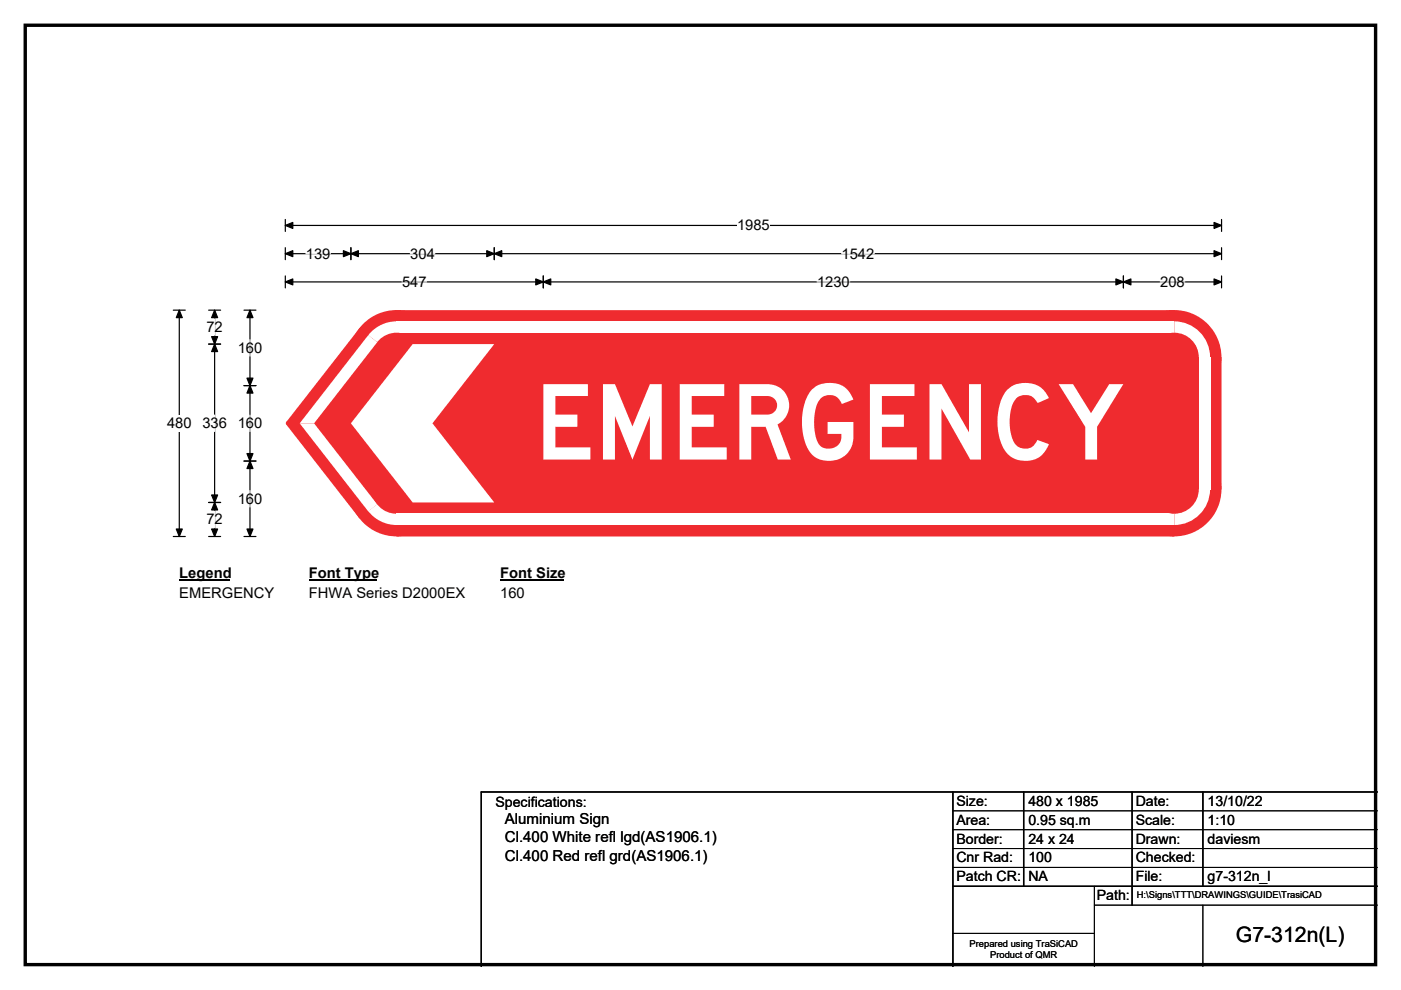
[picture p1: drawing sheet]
<svg xmlns="http://www.w3.org/2000/svg" width="297mm" height="210mm" viewBox="0 0 297 210" stroke-linecap="round" stroke-linejoin="round" font-family="sans-serif">
<path d="M5.4 5.4h286.3v199.2h-286.3z" fill="none" stroke="#000" stroke-width=".72"/>
<path d="M60.5 47.8h198.5M60.5 46.5v2.6M259 46.5v2.6" fill="none" stroke="#000" stroke-width=".25"/>
<path d="M60.5 47.8l1.6-.6v1.3zM257.4 47.2l1.6 .6-1.6 .7z" fill="#000" stroke="#000" stroke-width=".25"/>
<path d="M156.3 46.1h6.9v3.5h-6.9z" fill="#fff"/>
<g fill="none" stroke="#000" stroke-width=".25">
<path d="M60.5 53.8h198.5M60.5 52.5v2.6M60.5 58.5v2.6M60.5 59.8h198.5M74.4 52.5v2.6M104.8 52.5v2.6M115.2 58.5v2.6M238.2 58.5v2.6M259 52.5v2.6M259 58.5v2.6M36.7 65.8h2.6M38 65.8v48"/>
<path d="M36.7 113.8h2.6"/>
</g>
<g fill="#000" stroke="#000" stroke-width=".25">
<path d="M60.5 53.8l1.6-.6v1.2zM60.5 59.8l1.6-.6v1.2zM74.4 53.8l1.6-.6v1.2zM72.8 53.2l1.6 .6-1.6 .6zM103.2 53.2l1.6 .6-1.6 .6zM104.8 53.8l1.6-.6v1.2zM115.2 59.8l1.6-.6v1.2zM113.6 59.2l1.6 .6-1.6 .6zM236.6 59.2l1.6 .6-1.6 .6zM238.2 59.8l1.6-.6v1.2zM257.4 53.2l1.6 .6-1.6 .6zM257.4 59.2l1.6 .6-1.6 .6z"/>
<path d="M38 65.8l.6 1.6h-1.2zM37.4 112.2h1.2l-.6 1.6z"/>
</g>
<path d="M64.9 53.8h5.2M85.2 59.8h5.2M87 53.8h5.2M173.2 59.8h7M178.4 53.8h7M246 59.8h5.2" fill="none" stroke="#fff" stroke-width=".25"/>
<path d="M35.4 88.1h5.2v3.4h-5.2z" fill="#fff"/>
<path d="M44.2 73h2.6M44.2 65.8h2.6M45.5 65.8v48M51.7 65.8h2.6M53 65.8v48M51.7 81.8h2.6M51.7 97.8h2.6M44.2 106.6h2.6M44.2 113.8h2.6M51.7 113.8h2.6" fill="none" stroke="#000" stroke-width=".25"/>
<path d="M45.5 73l.6 1.6h-1.2zM45.5 65.8l.6 1.6h-1.2zM44.9 71.4h1.2l-.6 1.6zM53 65.8l.6 1.6h-1.2zM53 81.8l.6 1.6h-1.2zM52.4 96.2h1.2l-.6 1.6zM52.4 80.2h1.2l-.6 1.6zM53 97.8l.6 1.6h-1.2zM44.9 105h1.2l-.6 1.6zM45.5 106.6l.6 1.6h-1.2zM44.9 112.2h1.2l-.6 1.6zM52.4 112.2h1.2l-.6 1.6z" fill="#000" stroke="#000" stroke-width=".25"/>
<path d="M45.5 67.6v3.5M53 72.1v3.4M45.5 88v3.5M53 88.1v3.4M45.5 108.4v3.5M53 104.1v3.4" fill="none" stroke="#fff" stroke-width=".25"/>
<path d="M38 119.8h10.8v3.5h-10.8z" fill="#fff"/>
<path d="M38 123.1h10.8" fill="none" stroke="#000" stroke-width=".32"/>
<path d="M65.5 119.8h14.4v3.5h-14.4z" fill="#fff"/>
<path d="M65.5 123.1h14.4" fill="none" stroke="#000" stroke-width=".32"/>
<path d="M106 119.8h13.5v3.5h-13.5z" fill="#fff"/>
<path d="M106 123.1h13.5" fill="none" stroke="#000" stroke-width=".32"/>
<g fill="#fff">
<path d="M38 124h20v3.5h-20z"/>
<path d="M65.5 124h33v3.5h-33z"/>
<path d="M106 124h5.2v3.5h-5.2z"/>
</g>
<g fill="#ef2b2f">
<path d="M76.2 69.6l7.9-3.8h164.9l10 10v28l-10 10h-164.9l-7.9-3.9-15.5-19.8v-.6z" fill-rule="evenodd"/>
<circle cx="84.1" cy="75.8" r="10"/>
<circle cx="61.1" cy="89.8" r=".5"/>
<circle cx="84.1" cy="103.8" r="10"/>
<circle cx="249" cy="103.8" r="10"/>
<circle cx="249" cy="75.8" r="10"/>
</g>
<g fill="#fff">
<path d="M84.1 68.2h164.9v2.4h-164.9z" fill-rule="evenodd"/>
<path d="M78.6 70.5a7.6 7.6 0 0 1 5.5-2.3v7.6l-6-4.7z" fill-rule="evenodd"/>
</g>
<circle cx="84.1" cy="75.8" r="5.2" fill="#ef2b2f"/>
<g fill="#fff">
<path d="M78.1 71.1l1.9 1.5-13.4 17.2h-3.1z"/>
<path d="M63.5 89.8h3.1l13.4 17.2-1.9 1.5z"/>
<path d="M78.1 108.4l6-4.6v7.6a7.6 7.6 0 0 1-6-3z" fill-rule="evenodd"/>
</g>
<circle cx="84.1" cy="103.8" r="5.2" fill="#ef2b2f"/>
<g fill="#fff">
<path d="M84.1 109h164.9v2.4h-164.9z" fill-rule="evenodd"/>
<path d="M249 103.8l7.6-.1a7.6 7.6 0 0 1-7.7 7.7z" fill-rule="evenodd"/>
</g>
<circle cx="249" cy="103.8" r="5.2" fill="#ef2b2f"/>
<g fill="#fff">
<path d="M254.2 75.8h2.4v28h-2.4z" fill-rule="evenodd"/>
<path d="M248.9 68.2a7.6 7.6 0 0 1 7.7 7.6h-7.6z" fill-rule="evenodd"/>
</g>
<circle cx="249" cy="75.8" r="5.2" fill="#ef2b2f"/>
<path d="M87.5 73h17.3l-13.1 16.8 13.1 16.8h-17.3l-13.1-16.8z" fill-rule="evenodd" fill="#fff"/>
<path d="M202 168v37M217 168v20M240 168v24M255 168v20M292 168h-190v37M202 188h90" fill="none" stroke="#000" stroke-width=".3"/>
<path d="M202 172h90M202 176h90M202 180h90M202 184h90M202 198h30M232 192h60M232 188v17M255 192v13" fill="none" stroke="#000" stroke-width=".21"/>
<text font-size="22.2" fill="#fff" x="113.3" y="97.5">EMERGENCY</text>
<text font-size="4.5" x="262" y="199.8">G7-312n(L)</text>
<g font-size="3.2">
<text x="107" y="178.7">Cl.400 White refl lgd(AS1906.1)</text>
<text x="107" y="174.9">Aluminium Sign</text>
<text x="107" y="182.5">Cl.400 Red refl grd(AS1906.1)</text>
</g>
<g font-size="3.1">
<text x="156.3" y="48.9">1985</text>
<text x="64.9" y="54.9">139</text>
<text x="87" y="54.9">304</text>
<text x="178.4" y="54.9">1542</text>
<text x="85.2" y="60.9">547</text>
<text x="173.2" y="60.9">1230</text>
<text x="246" y="60.9">208</text>
<text x="43.8" y="70.4">72</text>
<text x="50.4" y="74.8">160</text>
<text x="35.4" y="90.8">480</text>
<text x="42.9" y="90.8">336</text>
<text x="50.4" y="90.8">160</text>
<text x="50.4" y="106.8">160</text>
<text x="43.8" y="111.2">72</text>
<text x="38" y="122.6">Legend</text>
<text x="65.5" y="122.6">Font Type</text>
<text x="106" y="122.6">Font Size</text>
<text x="38" y="126.8">EMERGENCY</text>
<text x="65.5" y="126.8">FHWA Series D2000EX</text>
<text x="106" y="126.8">160</text>
</g>
<g font-size="3">
<text x="105" y="171.2">Specifications:</text>
<text x="202.8" y="170.9">Size:</text>
<text x="218" y="170.9">480 x 1985</text>
<text x="240.8" y="170.9">Date:</text>
<text x="256" y="170.9">13/10/22</text>
<text x="202.8" y="174.9">Area:</text>
<text x="202.8" y="178.9">Border:</text>
<text x="218" y="174.9">0.95 sq.m</text>
<text x="218" y="178.9">24 x 24</text>
<text x="240.8" y="174.9">Scale:</text>
<text x="240.8" y="178.9">Drawn:</text>
<text x="256" y="174.9">1:10</text>
<text x="256" y="178.9">daviesm</text>
<text x="202.8" y="182.9">Cnr Rad:</text>
<text x="218" y="182.9">100</text>
<text x="240.8" y="182.9">Checked:</text>
<text x="202.8" y="186.9">Patch CR:</text>
<text x="218" y="186.9">NA</text>
<text x="232.5" y="190.9">Path:</text>
<text x="240.8" y="186.9">File:</text>
<text x="256" y="186.9">g7-312n_l</text>
</g>
<g font-size="2">
<text x="241" y="190.5">H:\Signs\TTT\DRAWINGS\GUIDE\TrasiCAD</text>
<text x="205.6" y="200.8">Prepared using TraSiCAD</text>
<text x="209.9" y="203.2">Product of QMR</text>
</g>
</svg>
